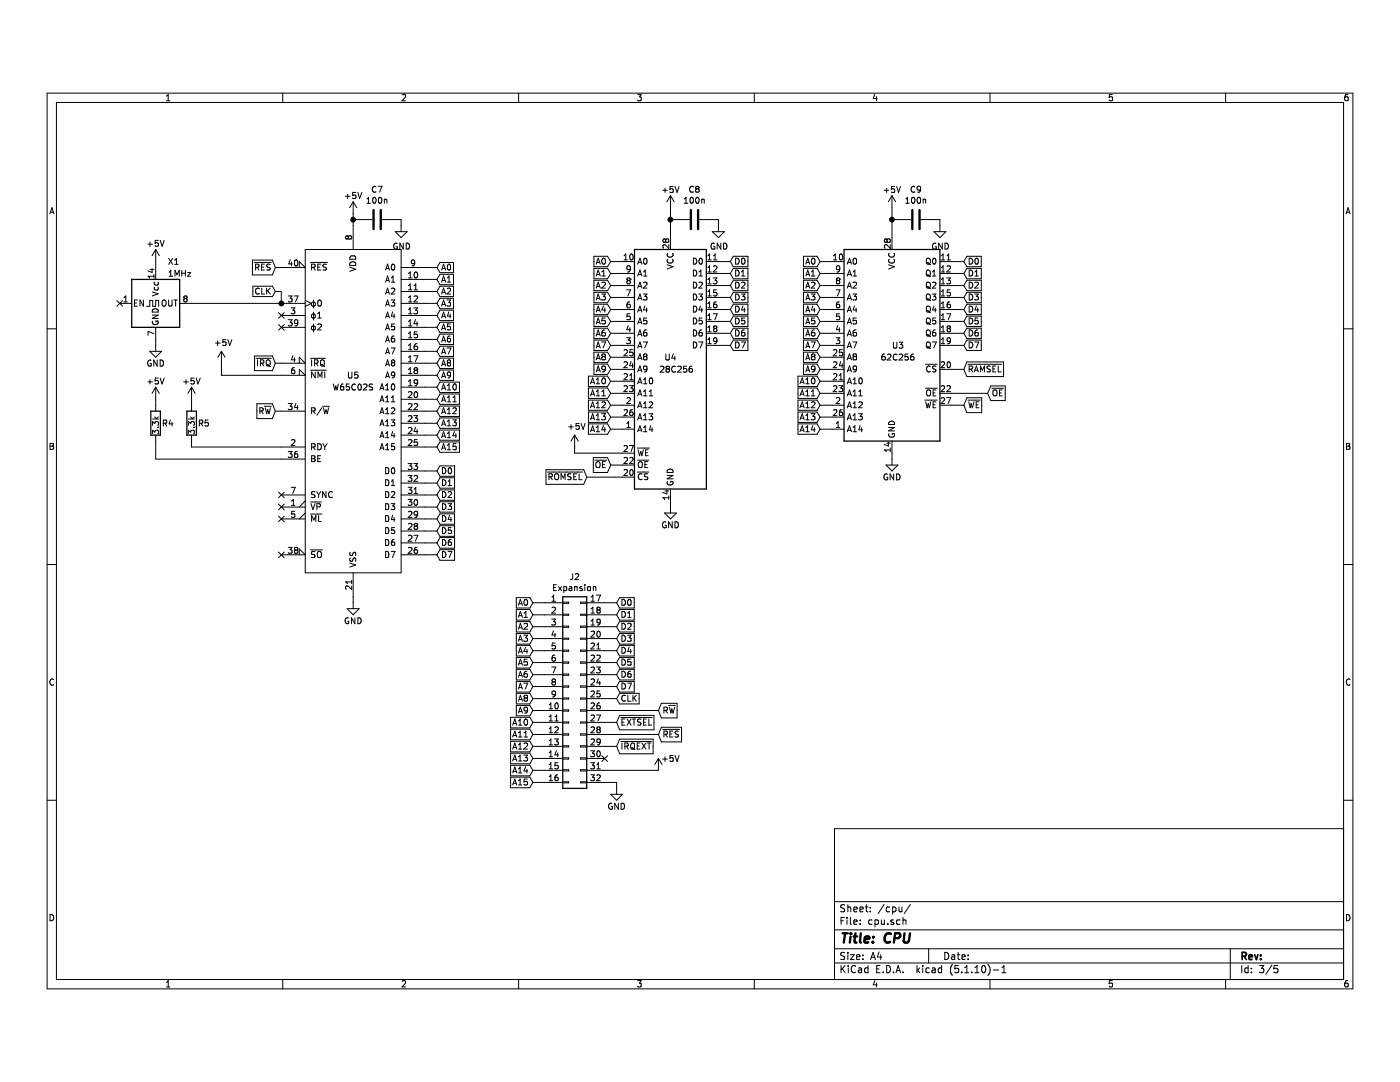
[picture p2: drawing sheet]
EESchema Schematic File Version 4
EELAYER 30 0
EELAYER END
$Descr A4 11693 8268
encoding utf-8
Sheet 3 5
Title "CPU"
Date ""
Rev ""
Comp ""
Comment1 ""
Comment2 ""
Comment3 ""
Comment4 ""
$EndDescr
$Comp
L power:GND #PWR?
U 1 1
P 2950 4650
AR Path="/61877369" Ref="#PWR?"  Part="1" 
AR Path="/61857D2D/61877369" Ref="#PWR020"  Part="1" 
F 0 "#PWR020" H 2950 4400 50  0001 C CNN
F 1 "GND" H 2950 4500 50  0000 C CNN
F 2 "" H 2950 4650 50  0001 C CNN
F 3 "" H 2950 4650 50  0001 C CNN
	1    2950 4650
	1    0    0    -1  
$EndComp
$Comp
L 65xx:W65C02SxP U?
U 1 1
P 2950 3050
AR Path="/6187736F" Ref="U?"  Part="1" 
AR Path="/61857D2D/6187736F" Ref="U5"  Part="1" 
F 0 "U5" H 2950 3350 50  0000 C CNN
F 1 "W65C02S" H 2950 3250 50  0000 C CNN
F 2 "Package_DIP:DIP-40_W15.24mm_Socket_LongPads" H 2950 5050 50  0001 C CNN
F 3 "http://www.westerndesigncenter.com/wdc/documentation/w65c02s.pdf" H 2950 4950 50  0001 C CNN
	1    2950 3050
	1    0    0    -1  
$EndComp
Wire Wire Line
	2950 4600 2950 4650
$Comp
L power:+5V #PWR?
U 1 1
P 2950 1400
AR Path="/61877376" Ref="#PWR?"  Part="1" 
AR Path="/61857D2D/61877376" Ref="#PWR08"  Part="1" 
F 0 "#PWR08" H 2950 1250 50  0001 C CNN
F 1 "+5V" H 2950 1550 50  0000 C CNN
F 2 "" H 2950 1400 50  0001 C CNN
F 3 "" H 2950 1400 50  0001 C CNN
	1    2950 1400
	1    0    0    -1  
$EndComp
Wire Wire Line
	2950 1400 2950 1450
$Comp
L Oscillator:GTXO-14T X?
U 1 1
P 1300 2150
AR Path="/6187737D" Ref="X?"  Part="1" 
AR Path="/61857D2D/6187737D" Ref="X1"  Part="1" 
F 0 "X1" H 1400 2500 50  0000 L CNN
F 1 "1MHz" H 1400 2400 50  0000 L CNN
F 2 "Package_DIP:DIP-14_W7.62mm_Socket_LongPads" H 1750 1800 50  0001 C CNN
F 3 "http://www.golledge.com/pdf/products/tcxos/gtxo14.pdf" H 1200 2150 50  0001 C CNN
	1    1300 2150
	1    0    0    -1  
$EndComp
$Comp
L power:+5V #PWR?
U 1 1
P 1300 1800
AR Path="/61877383" Ref="#PWR?"  Part="1" 
AR Path="/61857D2D/61877383" Ref="#PWR012"  Part="1" 
F 0 "#PWR012" H 1300 1650 50  0001 C CNN
F 1 "+5V" H 1300 1950 50  0000 C CNN
F 2 "" H 1300 1800 50  0001 C CNN
F 3 "" H 1300 1800 50  0001 C CNN
	1    1300 1800
	1    0    0    -1  
$EndComp
$Comp
L power:GND #PWR?
U 1 1
P 1300 2500
AR Path="/61877389" Ref="#PWR?"  Part="1" 
AR Path="/61857D2D/61877389" Ref="#PWR013"  Part="1" 
F 0 "#PWR013" H 1300 2250 50  0001 C CNN
F 1 "GND" H 1300 2350 50  0000 C CNN
F 2 "" H 1300 2500 50  0001 C CNN
F 3 "" H 1300 2500 50  0001 C CNN
	1    1300 2500
	1    0    0    -1  
$EndComp
Wire Wire Line
	1300 1800 1300 1850
Wire Wire Line
	1300 2450 1300 2500
NoConn ~ 1000 2150
NoConn ~ 2350 2350
NoConn ~ 2350 2250
Wire Wire Line
	1600 2150 2350 2150
$Comp
L power:+5V #PWR?
U 1 1
P 1300 2950
AR Path="/61877395" Ref="#PWR?"  Part="1" 
AR Path="/61857D2D/61877395" Ref="#PWR015"  Part="1" 
F 0 "#PWR015" H 1300 2800 50  0001 C CNN
F 1 "+5V" H 1300 3100 50  0000 C CNN
F 2 "" H 1300 2950 50  0001 C CNN
F 3 "" H 1300 2950 50  0001 C CNN
	1    1300 2950
	1    0    0    -1  
$EndComp
$Comp
L Device:R R?
U 1 1
P 1300 3150
AR Path="/6187739B" Ref="R?"  Part="1" 
AR Path="/61857D2D/6187739B" Ref="R4"  Part="1" 
F 0 "R4" H 1350 3150 50  0000 L CNN
F 1 "3.3k" V 1300 3050 50  0000 L CNN
F 2 "Resistor_THT:R_Axial_DIN0207_L6.3mm_D2.5mm_P10.16mm_Horizontal" V 1230 3150 50  0001 C CNN
F 3 "~" H 1300 3150 50  0001 C CNN
	1    1300 3150
	1    0    0    -1  
$EndComp
Wire Wire Line
	1300 3300 1300 3450
Wire Wire Line
	1300 3450 2350 3450
Wire Wire Line
	1300 3000 1300 2950
$Comp
L Device:R R?
U 1 1
P 1600 3150
AR Path="/618773A4" Ref="R?"  Part="1" 
AR Path="/61857D2D/618773A4" Ref="R5"  Part="1" 
F 0 "R5" H 1650 3150 50  0000 L CNN
F 1 "3.3k" V 1600 3050 50  0000 L CNN
F 2 "Resistor_THT:R_Axial_DIN0207_L6.3mm_D2.5mm_P10.16mm_Horizontal" V 1530 3150 50  0001 C CNN
F 3 "~" H 1600 3150 50  0001 C CNN
	1    1600 3150
	1    0    0    -1  
$EndComp
Wire Wire Line
	1600 3300 1600 3350
Wire Wire Line
	1600 3350 2350 3350
$Comp
L power:+5V #PWR?
U 1 1
P 1600 2950
AR Path="/618773AC" Ref="#PWR?"  Part="1" 
AR Path="/61857D2D/618773AC" Ref="#PWR016"  Part="1" 
F 0 "#PWR016" H 1600 2800 50  0001 C CNN
F 1 "+5V" H 1600 3100 50  0000 C CNN
F 2 "" H 1600 2950 50  0001 C CNN
F 3 "" H 1600 2950 50  0001 C CNN
	1    1600 2950
	1    0    0    -1  
$EndComp
Wire Wire Line
	1600 2950 1600 3000
$Comp
L Device:C C?
U 1 1
P 3150 1450
AR Path="/618773B4" Ref="C?"  Part="1" 
AR Path="/61857D2D/618773B4" Ref="C7"  Part="1" 
F 0 "C7" V 2898 1450 50  0000 C CNN
F 1 "100n" V 2989 1450 50  0000 C CNN
F 2 "Capacitor_THT:C_Disc_D5.0mm_W2.5mm_P5.00mm" H 3188 1300 50  0001 C CNN
F 3 "~" H 3150 1450 50  0001 C CNN
	1    3150 1450
	0    1    1    0   
$EndComp
$Comp
L power:GND #PWR?
U 1 1
P 3350 1500
AR Path="/618773BA" Ref="#PWR?"  Part="1" 
AR Path="/61857D2D/618773BA" Ref="#PWR09"  Part="1" 
F 0 "#PWR09" H 3350 1250 50  0001 C CNN
F 1 "GND" H 3355 1327 50  0000 C CNN
F 2 "" H 3350 1500 50  0001 C CNN
F 3 "" H 3350 1500 50  0001 C CNN
	1    3350 1500
	1    0    0    -1  
$EndComp
Wire Wire Line
	3300 1450 3350 1450
Wire Wire Line
	3350 1450 3350 1500
Wire Wire Line
	3000 1450 2950 1450
Connection ~ 2950 1450
Wire Wire Line
	2950 1450 2950 1500
$Comp
L power:+5V #PWR?
U 1 1
P 1850 2650
AR Path="/618773C5" Ref="#PWR?"  Part="1" 
AR Path="/61857D2D/618773C5" Ref="#PWR014"  Part="1" 
F 0 "#PWR014" H 1850 2500 50  0001 C CNN
F 1 "+5V" H 1865 2823 50  0000 C CNN
F 2 "" H 1850 2650 50  0001 C CNN
F 3 "" H 1850 2650 50  0001 C CNN
	1    1850 2650
	1    0    0    -1  
$EndComp
Wire Wire Line
	1850 2650 1850 2750
Wire Wire Line
	1850 2750 2350 2750
NoConn ~ 2350 3750
NoConn ~ 2350 3850
NoConn ~ 2350 3950
NoConn ~ 2350 4250
Text GLabel 2300 1850 0    50   Input ~ 0
~RES
Wire Wire Line
	2300 1850 2350 1850
$Comp
L Memory_EEPROM:28C256 U?
U 1 1
P 5600 2700
AR Path="/618773D3" Ref="U?"  Part="1" 
AR Path="/61857D2D/618773D3" Ref="U4"  Part="1" 
F 0 "U4" H 5600 2800 50  0000 C CNN
F 1 "28C256" H 5650 2700 50  0000 C CNN
F 2 "Socket:DIP_Socket-28_W11.9_W12.7_W15.24_W17.78_W18.5_3M_228-1277-00-0602J" H 5600 2700 50  0001 C CNN
F 3 "http://ww1.microchip.com/downloads/en/DeviceDoc/doc0006.pdf" H 5600 2700 50  0001 C CNN
	1    5600 2700
	1    0    0    -1  
$EndComp
$Comp
L power:+5V #PWR?
U 1 1
P 5600 1350
AR Path="/618773D9" Ref="#PWR?"  Part="1" 
AR Path="/61857D2D/618773D9" Ref="#PWR06"  Part="1" 
F 0 "#PWR06" H 5600 1200 50  0001 C CNN
F 1 "+5V" H 5600 1500 50  0000 C CNN
F 2 "" H 5600 1350 50  0001 C CNN
F 3 "" H 5600 1350 50  0001 C CNN
	1    5600 1350
	1    0    0    -1  
$EndComp
$Comp
L Device:C C?
U 1 1
P 5800 1450
AR Path="/618773DF" Ref="C?"  Part="1" 
AR Path="/61857D2D/618773DF" Ref="C8"  Part="1" 
F 0 "C8" V 5548 1450 50  0000 C CNN
F 1 "100n" V 5639 1450 50  0000 C CNN
F 2 "Capacitor_THT:C_Disc_D5.0mm_W2.5mm_P5.00mm" H 5838 1300 50  0001 C CNN
F 3 "~" H 5800 1450 50  0001 C CNN
	1    5800 1450
	0    1    1    0   
$EndComp
$Comp
L power:GND #PWR?
U 1 1
P 6000 1500
AR Path="/618773E5" Ref="#PWR?"  Part="1" 
AR Path="/61857D2D/618773E5" Ref="#PWR010"  Part="1" 
F 0 "#PWR010" H 6000 1250 50  0001 C CNN
F 1 "GND" H 6005 1327 50  0000 C CNN
F 2 "" H 6000 1500 50  0001 C CNN
F 3 "" H 6000 1500 50  0001 C CNN
	1    6000 1500
	1    0    0    -1  
$EndComp
Wire Wire Line
	5600 1350 5600 1450
Wire Wire Line
	5600 1450 5650 1450
Connection ~ 5600 1450
Wire Wire Line
	5600 1450 5600 1600
Wire Wire Line
	5950 1450 6000 1450
Wire Wire Line
	6000 1450 6000 1500
$Comp
L power:GND #PWR?
U 1 1
P 5600 3850
AR Path="/618773F1" Ref="#PWR?"  Part="1" 
AR Path="/61857D2D/618773F1" Ref="#PWR019"  Part="1" 
F 0 "#PWR019" H 5600 3600 50  0001 C CNN
F 1 "GND" H 5600 3700 50  0000 C CNN
F 2 "" H 5600 3850 50  0001 C CNN
F 3 "" H 5600 3850 50  0001 C CNN
	1    5600 3850
	1    0    0    -1  
$EndComp
Wire Wire Line
	5600 3800 5600 3850
Text GLabel 2300 3050 0    50   Input ~ 0
R~W
Wire Wire Line
	2300 3050 2350 3050
Text GLabel 4900 3600 0    50   Input ~ 0
~ROMSEL
$Comp
L Memory_RAM:HM62256BLP U3
U 1 1
P 7450 2500
F 0 "U3" H 7500 2500 50  0000 C CNN
F 1 "62C256" H 7500 2400 50  0000 C CNN
F 2 "Package_DIP:DIP-28_W15.24mm_Socket_LongPads" H 7450 2400 50  0001 C CNN
F 3 "https://web.mit.edu/6.115/www/document/62256.pdf" H 7450 2400 50  0001 C CNN
	1    7450 2500
	1    0    0    -1  
$EndComp
$Comp
L power:GND #PWR?
U 1 1
P 7450 3450
AR Path="/618BB119" Ref="#PWR?"  Part="1" 
AR Path="/61857D2D/618BB119" Ref="#PWR018"  Part="1" 
F 0 "#PWR018" H 7450 3200 50  0001 C CNN
F 1 "GND" H 7450 3300 50  0000 C CNN
F 2 "" H 7450 3450 50  0001 C CNN
F 3 "" H 7450 3450 50  0001 C CNN
	1    7450 3450
	1    0    0    -1  
$EndComp
Wire Wire Line
	7450 3400 7450 3450
$Comp
L power:+5V #PWR?
U 1 1
P 7450 1350
AR Path="/618BE703" Ref="#PWR?"  Part="1" 
AR Path="/61857D2D/618BE703" Ref="#PWR07"  Part="1" 
F 0 "#PWR07" H 7450 1200 50  0001 C CNN
F 1 "+5V" H 7450 1500 50  0000 C CNN
F 2 "" H 7450 1350 50  0001 C CNN
F 3 "" H 7450 1350 50  0001 C CNN
	1    7450 1350
	1    0    0    -1  
$EndComp
$Comp
L Device:C C?
U 1 1
P 7650 1450
AR Path="/618BE913" Ref="C?"  Part="1" 
AR Path="/61857D2D/618BE913" Ref="C9"  Part="1" 
F 0 "C9" V 7398 1450 50  0000 C CNN
F 1 "100n" V 7489 1450 50  0000 C CNN
F 2 "Capacitor_THT:C_Disc_D5.0mm_W2.5mm_P5.00mm" H 7688 1300 50  0001 C CNN
F 3 "~" H 7650 1450 50  0001 C CNN
	1    7650 1450
	0    1    1    0   
$EndComp
$Comp
L power:GND #PWR?
U 1 1
P 7850 1500
AR Path="/618BE91D" Ref="#PWR?"  Part="1" 
AR Path="/61857D2D/618BE91D" Ref="#PWR011"  Part="1" 
F 0 "#PWR011" H 7850 1250 50  0001 C CNN
F 1 "GND" H 7855 1327 50  0000 C CNN
F 2 "" H 7850 1500 50  0001 C CNN
F 3 "" H 7850 1500 50  0001 C CNN
	1    7850 1500
	1    0    0    -1  
$EndComp
Wire Wire Line
	7450 1350 7450 1450
Wire Wire Line
	7450 1450 7500 1450
Connection ~ 7450 1450
Wire Wire Line
	7450 1450 7450 1600
Wire Wire Line
	7800 1450 7850 1450
Wire Wire Line
	7850 1450 7850 1500
Text GLabel 8050 3000 2    50   Input ~ 0
~WE
Wire Wire Line
	7950 3000 8050 3000
Text GLabel 8050 2700 2    50   Input ~ 0
~RAMSEL
Wire Wire Line
	7950 2700 8050 2700
Wire Wire Line
	7950 2900 8250 2900
Text GLabel 2300 2050 0    50   Input ~ 0
CLK
Wire Wire Line
	2300 2050 2350 2050
Wire Wire Line
	2350 2050 2350 2150
Connection ~ 2350 2150
Text GLabel 3650 1850 2    50   Input ~ 0
A0
Text GLabel 3650 1950 2    50   Input ~ 0
A1
Text GLabel 3650 2050 2    50   Input ~ 0
A2
Text GLabel 3650 2150 2    50   Input ~ 0
A3
Text GLabel 3650 2250 2    50   Input ~ 0
A4
Text GLabel 3650 2350 2    50   Input ~ 0
A5
Text GLabel 3650 2450 2    50   Input ~ 0
A6
Text GLabel 3650 2550 2    50   Input ~ 0
A7
Text GLabel 3650 2650 2    50   Input ~ 0
A8
Text GLabel 3650 2750 2    50   Input ~ 0
A9
Text GLabel 3650 2850 2    50   Input ~ 0
A10
Text GLabel 3650 2950 2    50   Input ~ 0
A11
Text GLabel 3650 3050 2    50   Input ~ 0
A12
Text GLabel 3650 3150 2    50   Input ~ 0
A13
Text GLabel 3650 3250 2    50   Input ~ 0
A14
Text GLabel 3650 3350 2    50   Input ~ 0
A15
Wire Wire Line
	3550 1850 3650 1850
Wire Wire Line
	3550 1950 3650 1950
Wire Wire Line
	3550 2050 3650 2050
Wire Wire Line
	3550 2150 3650 2150
Wire Wire Line
	3550 2250 3650 2250
Wire Wire Line
	3550 2350 3650 2350
Wire Wire Line
	3550 2450 3650 2450
Wire Wire Line
	3550 2550 3650 2550
Wire Wire Line
	3550 2650 3650 2650
Wire Wire Line
	3550 2750 3650 2750
Wire Wire Line
	3550 2850 3650 2850
Wire Wire Line
	3550 2950 3650 2950
Wire Wire Line
	3550 3050 3650 3050
Wire Wire Line
	3550 3150 3650 3150
Wire Wire Line
	3550 3250 3650 3250
Wire Wire Line
	3550 3350 3650 3350
Text GLabel 3650 3550 2    50   Input ~ 0
D0
Text GLabel 3650 3650 2    50   Input ~ 0
D1
Text GLabel 3650 3750 2    50   Input ~ 0
D2
Text GLabel 3650 3850 2    50   Input ~ 0
D3
Text GLabel 3650 3950 2    50   Input ~ 0
D4
Text GLabel 3650 4050 2    50   Input ~ 0
D5
Text GLabel 3650 4150 2    50   Input ~ 0
D6
Text GLabel 3650 4250 2    50   Input ~ 0
D7
Wire Wire Line
	3550 3550 3650 3550
Wire Wire Line
	3550 3650 3650 3650
Wire Wire Line
	3550 3750 3650 3750
Wire Wire Line
	3550 3850 3650 3850
Wire Wire Line
	3550 3950 3650 3950
Wire Wire Line
	3550 4050 3650 4050
Wire Wire Line
	3550 4150 3650 4150
Wire Wire Line
	3550 4250 3650 4250
Text GLabel 5100 1800 0    50   Input ~ 0
A0
Text GLabel 5100 1900 0    50   Input ~ 0
A1
Text GLabel 5100 2000 0    50   Input ~ 0
A2
Text GLabel 5100 2100 0    50   Input ~ 0
A3
Text GLabel 5100 2200 0    50   Input ~ 0
A4
Text GLabel 5100 2300 0    50   Input ~ 0
A5
Text GLabel 5100 2400 0    50   Input ~ 0
A6
Text GLabel 5100 2500 0    50   Input ~ 0
A7
Text GLabel 5100 2600 0    50   Input ~ 0
A8
Text GLabel 5100 2700 0    50   Input ~ 0
A9
Text GLabel 5100 2800 0    50   Input ~ 0
A10
Text GLabel 5100 2900 0    50   Input ~ 0
A11
Text GLabel 5100 3000 0    50   Input ~ 0
A12
Text GLabel 5100 3100 0    50   Input ~ 0
A13
Text GLabel 5100 3200 0    50   Input ~ 0
A14
Wire Wire Line
	5100 1800 5200 1800
Wire Wire Line
	5100 1900 5200 1900
Wire Wire Line
	5100 2000 5200 2000
Wire Wire Line
	5100 2100 5200 2100
Wire Wire Line
	5100 2200 5200 2200
Wire Wire Line
	5100 2300 5200 2300
Wire Wire Line
	5100 2400 5200 2400
Wire Wire Line
	5100 2500 5200 2500
Wire Wire Line
	5100 2600 5200 2600
Wire Wire Line
	5100 2700 5200 2700
Wire Wire Line
	5100 2800 5200 2800
Wire Wire Line
	5100 2900 5200 2900
Wire Wire Line
	5100 3000 5200 3000
Wire Wire Line
	5100 3100 5200 3100
Wire Wire Line
	5100 3200 5200 3200
Text GLabel 6100 1800 2    50   Input ~ 0
D0
Text GLabel 6100 1900 2    50   Input ~ 0
D1
Text GLabel 6100 2000 2    50   Input ~ 0
D2
Text GLabel 6100 2100 2    50   Input ~ 0
D3
Text GLabel 6100 2200 2    50   Input ~ 0
D4
Text GLabel 6100 2300 2    50   Input ~ 0
D5
Text GLabel 6100 2400 2    50   Input ~ 0
D6
Text GLabel 6100 2500 2    50   Input ~ 0
D7
Wire Wire Line
	6000 1800 6100 1800
Wire Wire Line
	6000 1900 6100 1900
Wire Wire Line
	6000 2000 6100 2000
Wire Wire Line
	6000 2100 6100 2100
Wire Wire Line
	6000 2200 6100 2200
Wire Wire Line
	6000 2300 6100 2300
Wire Wire Line
	6000 2400 6100 2400
Wire Wire Line
	6000 2500 6100 2500
Text GLabel 6850 1800 0    50   Input ~ 0
A0
Text GLabel 6850 1900 0    50   Input ~ 0
A1
Text GLabel 6850 2000 0    50   Input ~ 0
A2
Text GLabel 6850 2100 0    50   Input ~ 0
A3
Text GLabel 6850 2200 0    50   Input ~ 0
A4
Text GLabel 6850 2300 0    50   Input ~ 0
A5
Text GLabel 6850 2400 0    50   Input ~ 0
A6
Text GLabel 6850 2500 0    50   Input ~ 0
A7
Text GLabel 6850 2600 0    50   Input ~ 0
A8
Text GLabel 6850 2700 0    50   Input ~ 0
A9
Text GLabel 6850 2800 0    50   Input ~ 0
A10
Text GLabel 6850 2900 0    50   Input ~ 0
A11
Text GLabel 6850 3000 0    50   Input ~ 0
A12
Text GLabel 6850 3100 0    50   Input ~ 0
A13
Text GLabel 6850 3200 0    50   Input ~ 0
A14
Wire Wire Line
	6850 1800 6950 1800
Wire Wire Line
	6850 1900 6950 1900
Wire Wire Line
	6850 2000 6950 2000
Wire Wire Line
	6850 2100 6950 2100
Wire Wire Line
	6850 2200 6950 2200
Wire Wire Line
	6850 2300 6950 2300
Wire Wire Line
	6850 2400 6950 2400
Wire Wire Line
	6850 2500 6950 2500
Wire Wire Line
	6850 2600 6950 2600
Wire Wire Line
	6850 2700 6950 2700
Wire Wire Line
	6850 2800 6950 2800
Wire Wire Line
	6850 2900 6950 2900
Wire Wire Line
	6850 3000 6950 3000
Wire Wire Line
	6850 3100 6950 3100
Text GLabel 8050 1800 2    50   Input ~ 0
D0
Text GLabel 8050 1900 2    50   Input ~ 0
D1
Text GLabel 8050 2000 2    50   Input ~ 0
D2
Text GLabel 8050 2100 2    50   Input ~ 0
D3
Text GLabel 8050 2200 2    50   Input ~ 0
D4
Text GLabel 8050 2300 2    50   Input ~ 0
D5
Text GLabel 8050 2400 2    50   Input ~ 0
D6
Text GLabel 8050 2500 2    50   Input ~ 0
D7
Wire Wire Line
	7950 1800 8050 1800
Wire Wire Line
	7950 1900 8050 1900
Wire Wire Line
	7950 2000 8050 2000
Wire Wire Line
	7950 2100 8050 2100
Wire Wire Line
	7950 2200 8050 2200
Wire Wire Line
	7950 2300 8050 2300
Wire Wire Line
	7950 2400 8050 2400
Wire Wire Line
	7950 2500 8050 2500
Text GLabel 2300 2650 0    50   Input ~ 0
~IRQ
Wire Wire Line
	2300 2650 2350 2650
$Comp
L power:+5V #PWR?
U 1 1
P 4800 3350
AR Path="/6148D529" Ref="#PWR?"  Part="1" 
AR Path="/61857D2D/6148D529" Ref="#PWR017"  Part="1" 
F 0 "#PWR017" H 4800 3200 50  0001 C CNN
F 1 "+5V" H 4815 3523 50  0000 C CNN
F 2 "" H 4800 3350 50  0001 C CNN
F 3 "" H 4800 3350 50  0001 C CNN
	1    4800 3350
	1    0    0    -1  
$EndComp
Wire Wire Line
	4800 3350 4800 3400
Wire Wire Line
	4800 3400 5200 3400
Text GLabel 5100 3500 0    50   Input ~ 0
~OE
Wire Wire Line
	5100 3500 5200 3500
Wire Wire Line
	6850 3200 6950 3200
Text GLabel 8250 2900 2    50   Input ~ 0
~OE
Wire Wire Line
	4900 3600 5200 3600
Text GLabel 4450 4650 0    50   Input ~ 0
A0
Text GLabel 4450 4750 0    50   Input ~ 0
A1
Text GLabel 4450 4850 0    50   Input ~ 0
A2
Text GLabel 4450 4950 0    50   Input ~ 0
A3
Text GLabel 4450 5050 0    50   Input ~ 0
A4
Text GLabel 4450 5150 0    50   Input ~ 0
A5
Text GLabel 4450 5250 0    50   Input ~ 0
A6
Text GLabel 4450 5350 0    50   Input ~ 0
A7
Text GLabel 4450 5450 0    50   Input ~ 0
A8
Text GLabel 4450 5550 0    50   Input ~ 0
A9
Text GLabel 4450 5650 0    50   Input ~ 0
A10
Text GLabel 4450 5750 0    50   Input ~ 0
A11
Text GLabel 4450 5850 0    50   Input ~ 0
A12
Text GLabel 4450 5950 0    50   Input ~ 0
A13
Text GLabel 4450 6050 0    50   Input ~ 0
A14
Text GLabel 4450 6150 0    50   Input ~ 0
A15
Text GLabel 5150 4650 2    50   Input ~ 0
D0
Text GLabel 5150 4750 2    50   Input ~ 0
D1
Text GLabel 5150 4850 2    50   Input ~ 0
D2
Text GLabel 5150 4950 2    50   Input ~ 0
D3
Text GLabel 5150 5050 2    50   Input ~ 0
D4
Text GLabel 5150 5150 2    50   Input ~ 0
D5
Text GLabel 5150 5250 2    50   Input ~ 0
D6
Text GLabel 5150 5350 2    50   Input ~ 0
D7
Wire Wire Line
	5050 4650 5150 4650
Wire Wire Line
	5050 4750 5150 4750
Wire Wire Line
	5050 4850 5150 4850
Wire Wire Line
	5050 4950 5150 4950
Wire Wire Line
	5050 5050 5150 5050
Wire Wire Line
	5050 5150 5150 5150
Wire Wire Line
	5050 5250 5150 5250
Wire Wire Line
	5050 5350 5150 5350
Wire Wire Line
	4450 4650 4550 4650
Wire Wire Line
	4450 4750 4550 4750
Wire Wire Line
	4450 4850 4550 4850
Wire Wire Line
	4450 4950 4550 4950
Wire Wire Line
	4450 5050 4550 5050
Wire Wire Line
	4450 5150 4550 5150
Wire Wire Line
	4450 5250 4550 5250
Wire Wire Line
	4450 5350 4550 5350
Wire Wire Line
	4450 5450 4550 5450
Wire Wire Line
	4450 5550 4550 5550
Wire Wire Line
	4450 5650 4550 5650
Wire Wire Line
	4450 5750 4550 5750
Wire Wire Line
	4450 5850 4550 5850
Wire Wire Line
	4450 5950 4550 5950
Wire Wire Line
	4450 6050 4550 6050
Wire Wire Line
	4450 6150 4550 6150
$Comp
L power:GND #PWR?
U 1 1
P 5150 6200
AR Path="/61759E32" Ref="#PWR?"  Part="1" 
AR Path="/61857D2D/61759E32" Ref="#PWR022"  Part="1" 
F 0 "#PWR022" H 5150 5950 50  0001 C CNN
F 1 "GND" H 5150 6050 50  0000 C CNN
F 2 "" H 5150 6200 50  0001 C CNN
F 3 "" H 5150 6200 50  0001 C CNN
	1    5150 6200
	1    0    0    -1  
$EndComp
Wire Wire Line
	5050 6150 5150 6150
Wire Wire Line
	5150 6150 5150 6200
$Comp
L power:+5V #PWR?
U 1 1
P 5500 6050
AR Path="/6177027D" Ref="#PWR?"  Part="1" 
AR Path="/61857D2D/6177027D" Ref="#PWR021"  Part="1" 
F 0 "#PWR021" H 5500 5900 50  0001 C CNN
F 1 "+5V" H 5600 6150 50  0000 C CNN
F 2 "" H 5500 6050 50  0001 C CNN
F 3 "" H 5500 6050 50  0001 C CNN
	1    5500 6050
	1    0    0    -1  
$EndComp
Text GLabel 5150 5450 2    50   Input ~ 0
CLK
Text GLabel 5500 5550 2    50   Input ~ 0
R~W
Text GLabel 5500 5750 2    50   Input ~ 0
~RES
Text GLabel 5150 5650 2    50   Input ~ 0
~EXTSEL
Text GLabel 5150 5850 2    50   Input ~ 0
~IRQEXT
Wire Wire Line
	5050 5450 5150 5450
Wire Wire Line
	5050 5550 5500 5550
Wire Wire Line
	5050 5650 5150 5650
Wire Wire Line
	5050 5750 5500 5750
Wire Wire Line
	5050 5850 5150 5850
$Comp
L Connector_Generic:Conn_02x16_Top_Bottom J2
U 1 1
P 4750 5350
F 0 "J2" H 4800 6267 50  0000 C CNN
F 1 "Expansion" H 4800 6176 50  0000 C CNN
F 2 "Connector_PinSocket_2.54mm:PinSocket_2x16_P2.54mm_Vertical" H 4750 5350 50  0001 C CNN
F 3 "~" H 4750 5350 50  0001 C CNN
	1    4750 5350
	1    0    0    -1  
$EndComp
Wire Wire Line
	5050 6050 5500 6050
NoConn ~ 5050 5950
$EndSCHEMATC
